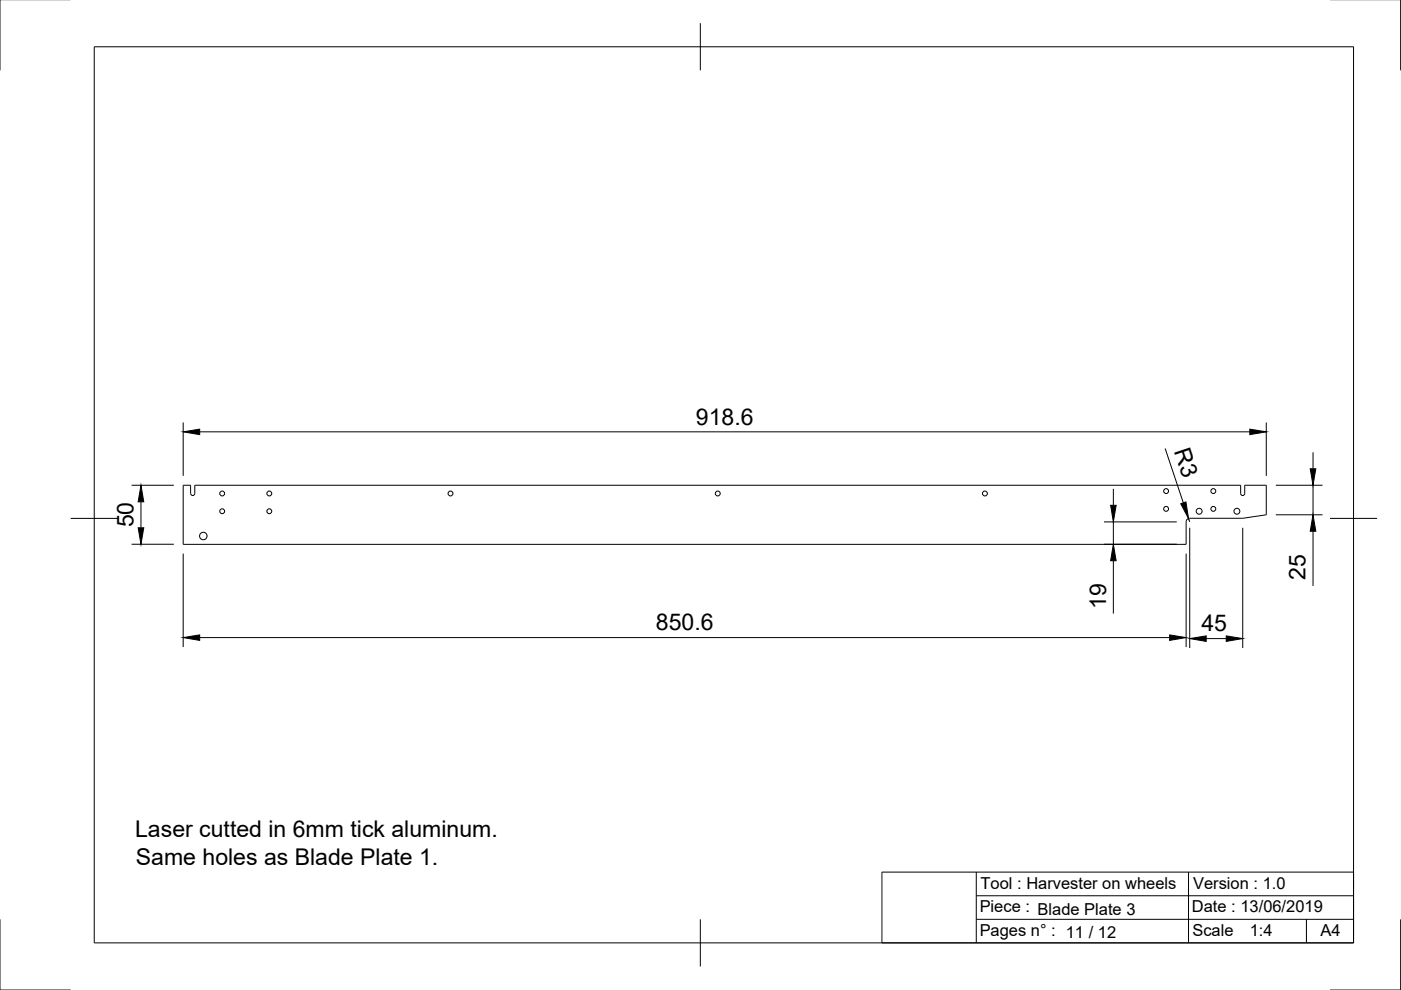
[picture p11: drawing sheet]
<svg xmlns="http://www.w3.org/2000/svg" width="297mm" height="210mm" viewBox="0 0 297 210" stroke-linecap="round" stroke-linejoin="round" font-family="sans-serif">
<!-- layer: Visible -->
<g fill="none" stroke="#000" stroke-width=".21">
<path d="M40.4 104.6v-1.7h-1.6v12.5h212.7v-4.7M40.4 104.6a.43 .43 0 0 0 .5 .5 .43 .43 0 0 0 .4-.5v-1.7h221.7v1.7a.43 .43 0 0 0 .5 .5 .43 .43 0 0 0 .4-.5v-1.7h4.6v6.2l-5 .8h-11.3M252.2 109.9a.75 .75 0 0 0-.7 .7"/>
<circle cx="43.1" cy="113.6" r=".79"/>
<circle cx="47.1" cy="104.6" r=".52"/>
<circle cx="47.1" cy="108.4" r=".52"/>
<circle cx="57.1" cy="104.6" r=".52"/>
<circle cx="57.1" cy="108.4" r=".52"/>
<circle cx="95.5" cy="104.6" r=".52"/>
<circle cx="152.2" cy="104.6" r=".52"/>
<circle cx="208.8" cy="104.6" r=".52"/>
<circle cx="247.2" cy="104.1" r=".52"/>
<circle cx="247.2" cy="107.9" r=".52"/>
<circle cx="254.2" cy="108.4" r=".62"/>
<circle cx="257.2" cy="107.9" r=".52"/>
<circle cx="257.2" cy="104.1" r=".52"/>
<circle cx="262.2" cy="108.4" r=".62"/>
</g>
<!-- layer: Border -->
<path d="M0 -.1v15M297 -.1v15M20 9.9h267v190h-267zM148.5 4.9v10M15 109.9h10M282 109.9h10M0 194.9v15h15M148.5 194.9v10M297 194.9v15h-15" fill="none" stroke="#000" stroke-width=".21"/>
<!-- layer: TitleBlock -->
<path d="M187 184.9h100v15h-100zM207 194.9h80M207 189.9h80M207 184.9v15M252 184.9v15M277 194.9v5" fill="none" stroke="#000" stroke-width=".21"/>
<!-- layer: Dimensions -->
<g fill="none" stroke="#000" stroke-width=".21">
<path d="M38.8 89.6v11.3M42.3 91.6h222.7M247 95.1l3.9 11.5M268.5 89.6v11.3M278.4 95.9v3.5M27.9 102.9h9M27.9 115.4h9M29.9 106.4v5.5M38.8 117.4v19.8M234.1 115.4h15.4M234.1 110.7h15.4M236.1 103.6v3.5"/>
<path d="M236.1 110.7v4.7M236.1 118.9v11.2M251.5 117.4v19.8M252 109.9l.2 .8M252.2 111.9v25.5M263.5 111.9v25.5M270.5 102.9h9.9M270.5 109.1h9.9M278.4 102.9v6.2M278.4 112.6v11.6M42.3 135.2h205.7M255.7 135.4h4.3"/>
</g>
<g fill="#000" stroke="#000" stroke-width=".21">
<path d="M38.8 91.6l3.5-.6v1.2zM265 91l3.5 .6-3.5 .6zM277.8 99.4h1.2l-.6 3.5zM29.9 102.9l.6 3.5h-1.2zM29.3 111.9h1.2l-.6 3.5zM235.5 107.1h1.1l-.5 3.6zM236.1 115.4l.5 3.5h-1.1zM250.3 106.8l1.1-.4 .6 3.5zM278.4 109.1l.6 3.5h-1.2zM38.8 135.2l3.5-.6v1.2zM248 134.6l3.5 .6-3.5 .6zM252.2 135.4l3.5-.6v1.2z"/>
<path d="M260 134.8l3.5 .6-3.5 .6z"/>
</g>
<g font-size="4.9">
<text x="147.6" y="90">918.6</text>
<text x="248.9" y="95.7" transform="rotate(71 248.9 95.7)">R3</text>
<text x="28.3" y="111.8" transform="rotate(-90 28.3 111.8)">50</text>
<text x="276.8" y="122.9" transform="rotate(-90 276.8 122.9)">25</text>
<text x="234.5" y="129.1" transform="rotate(-90 234.5 129.1)">19</text>
<text x="139.1" y="133.6">850.6</text>
<text x="254.7" y="133.9">45</text>
<text x="28.7" y="177.4">Laser cutted in 6mm tick aluminum.</text>
<text x="28.8" y="183.3">Same holes as Blade Plate 1.</text>
</g>
<g font-size="3.5">
<text x="207.9" y="188.4">Tool : Harvester on wheels</text>
<text x="253" y="188.4">Version : 1.0</text>
<text x="207.7" y="193.4">Piece : Blade Plate 3</text>
<text x="252.7" y="193.5">Date : 13/06/2019</text>
<text x="207.7" y="198.4">Pages n° : 11 / 12</text>
<text x="252.8" y="198.5">Scale</text>
<text x="265" y="198.5">1:4</text>
<text x="280" y="198.4">A4</text>
</g>
</svg>
